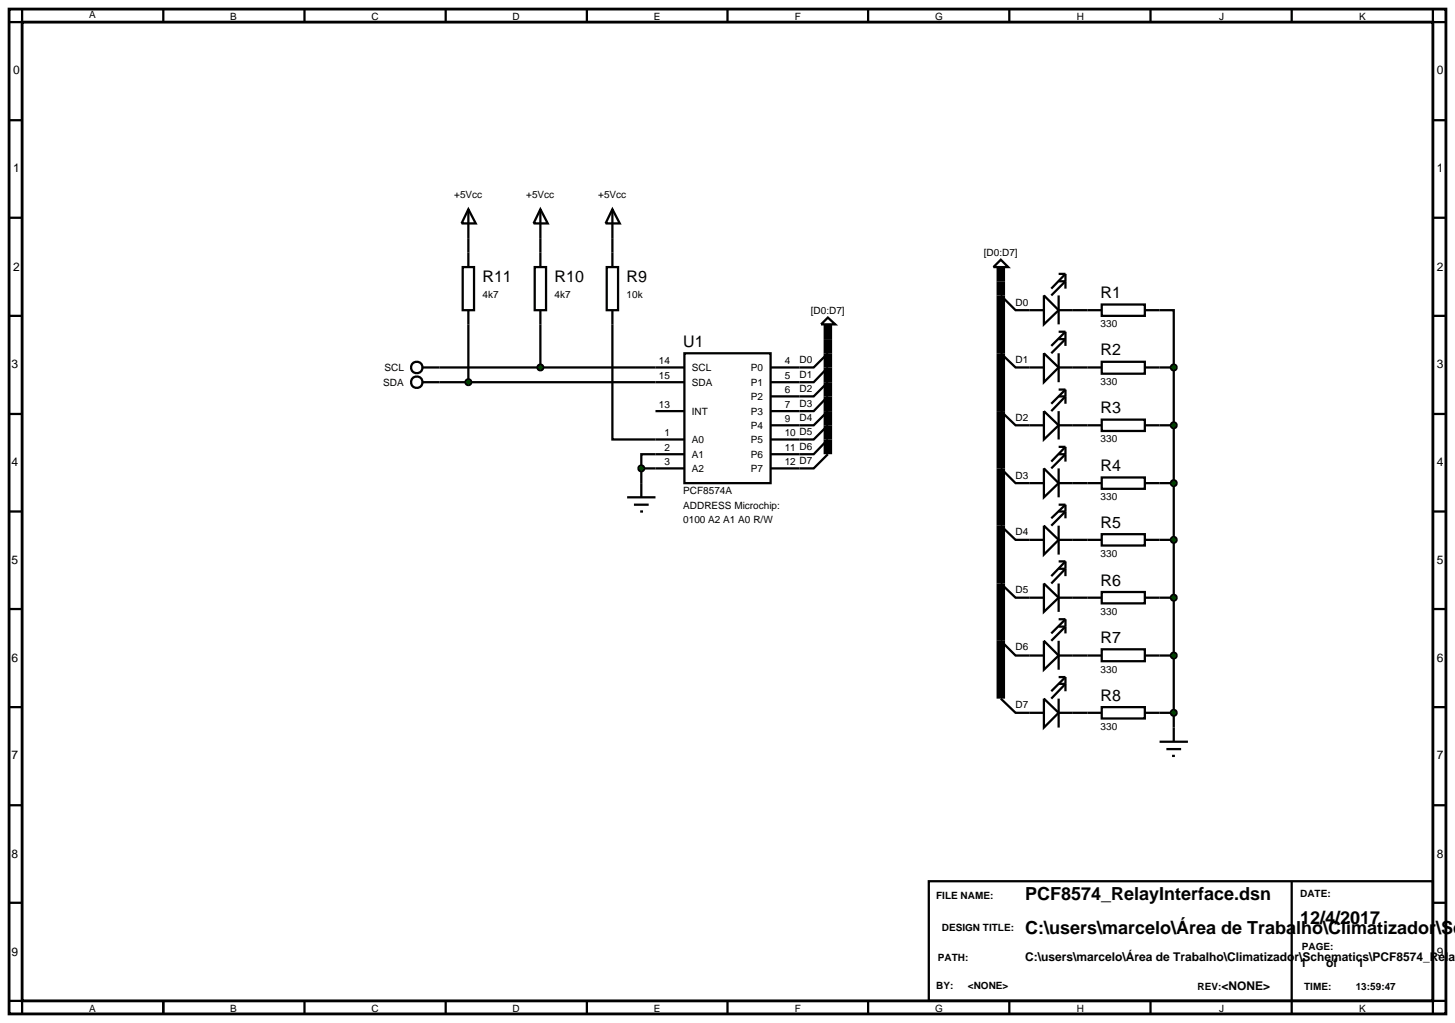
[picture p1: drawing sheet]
<svg xmlns="http://www.w3.org/2000/svg" width="257mm" height="180mm" viewBox="0 0 257 180" stroke-linecap="round" stroke-linejoin="round" font-family="sans-serif">
<path d="M1.6 1.6h253.4v177.2h-253.4zM3.9 3.9h248.8v172.6h-248.8z" fill="none" stroke="#000" stroke-width=".5"/>
<g fill="none" stroke="#000" stroke-width=".4">
<path d="M3.9 1.6v2.3h-2.3M28.8 1.6v2.3M53.7 1.6v2.3M78.6 1.6v2.3M103.5 1.6v2.3M128.3 1.6v2.3M153.1 1.6v2.3M178 1.6v2.3M202.9 1.6v2.3M227.8 1.6v2.3M252.7 1.6v2.3h2.3M1.6 21.2h2.3"/>
<path d="M1.6 38.4h2.3M252.7 21.2h2.3M252.7 38.4h2.3M1.6 55.7h2.3M82.6 42v2.5M82.6 57.2v10.2M95.3 42v2.5M95.3 57.2v7.6M108 57.2v20.3h12.7M108 42v2.5M176.5 52.1l2.6 2.6h5M184.1 52.1l2.6 2.6-2.6 2.5z"/>
<path d="M186.7 54.7h7.6M186.7 52.1v5.1M186.7 49.6h1.2l-2.5 2.5M186.7 48.3h1.2M186.7 59.8h1.2l-2.5 2.5M186.7 58.5h1.2M187.9 48.3l-2.5 2.6M187.9 48.3v2.6M187.9 58.5v2.5M187.9 58.5l-2.5 2.5M194.3 53.7h7.6v2h-7.6zM201.9 54.7h5.1v10.1"/>
<path d="M252.7 55.7h2.3M1.6 73h2.3M77.5 64.8h43.2M77.5 67.4h43.2M115.6 72.5h5.1M120.7 62.3h15.2v22.9h-15.2zM146 77.5l-2.5 2.6h-7.6M146 75l-2.5 2.5h-7.6M146 72.5l-2.5 2.5h-7.6M146 69.9l-2.5 2.6h-7.6M146 67.4l-2.5 2.5h-7.6M146 64.8l-2.5 2.6h-7.6"/>
<path d="M146 62.3l-2.5 2.5h-7.6M176.5 72.5l2.6 2.5h5M176.5 62.3l2.6 2.5h5M184.1 62.3l2.6 2.5-2.6 2.6zM184.1 72.5l2.6 2.5-2.6 2.5zM186.7 64.8h7.6M186.7 75h7.6M186.7 69.9h1.2l-2.5 2.6M186.7 62.3v5.1M186.7 72.5v5M186.7 68.7h1.2M186.7 78.8h1.2"/>
<path d="M187.9 68.7v2.5M187.9 78.8v2.6M187.9 68.7l-2.5 2.5M187.9 78.8l-2.5 2.6M194.3 63.8h7.6v2.1h-7.6zM194.3 74h7.6v2h-7.6zM201.9 64.8h5.1M201.9 75h5.1M207 64.8v63.5M252.7 73h2.3M1.6 90.2h2.3M113.1 82.6v2.6"/>
<path d="M113.1 82.6h7.6M120.7 80.1h-7.6v2.5M146 80.1l-2.5 2.5h-7.6M176.5 92.7l2.6 2.5h5M176.5 82.6l2.6 2.6h5M184.1 82.6l2.6 2.6-2.6 2.5zM184.1 92.7l2.6 2.5-2.6 2.6zM186.7 90.2h1.2l-2.5 2.5M186.7 85.2h7.6M186.7 95.2h7.6M186.7 80.1h1.2l-2.5 2.5M186.7 82.6v5.1"/>
<path d="M186.7 92.7v5.1M186.7 89h1.2M186.7 99h1.2M187.9 89v2.4M187.9 99v2.6M187.9 89l-2.5 2.4M187.9 99l-2.5 2.6M194.3 84.2h7.6v2h-7.6zM194.3 94.2h7.6v2h-7.6zM201.9 85.2h5.1M201.9 95.2h5.1M252.7 90.2h2.3"/>
<path d="M1.6 107.4h2.3M176.5 113l2.6 2.6h5M176.5 102.9l2.6 2.5h5M184.1 102.9l2.6 2.5-2.6 2.5zM184.1 113l2.6 2.6-2.6 2.5zM186.7 105.4h7.6M186.7 115.6h7.6M186.7 102.9v5M186.7 113v5.1M186.7 100.3h1.2l-2.5 2.6M186.7 110.5h1.2l-2.5 2.5M186.7 109.2h1.2"/>
<path d="M186.7 119.4h1.2M187.9 109.2v2.5M187.9 119.4v2.5M187.9 109.2l-2.5 2.5M187.9 119.4l-2.5 2.5M194.3 104.4h7.6v2h-7.6zM194.3 114.5h7.6v2.1h-7.6zM201.9 105.4h5.1M201.9 115.6h5.1M252.7 107.4h2.3M1.6 124.7h2.3M176.5 123.2l2.6 2.5h5"/>
<path d="M184.1 123.2l2.6 2.5-2.6 2.6zM186.7 125.7h7.6M186.7 123.2v5.1M186.7 120.6h1.2l-2.5 2.6M194.3 124.7h7.6v2h-7.6zM201.9 125.7h5.1M252.7 124.7h2.3M1.6 142h2.3M1.6 159.2h2.3M163.8 155.4h88.9v21.1h-88.9zM227.8 155.4v23.4M252.7 142h2.3"/>
<path d="M252.7 159.2h2.3M1.6 176.5h2.3v2.3M28.8 176.5v2.3M53.7 176.5v2.3M78.6 176.5v2.3M103.5 176.5v2.3M128.3 176.5v2.3M153.1 176.5v2.3M178 176.5v2.3M202.9 176.5v2.3M255 176.5h-2.3v2.3"/>
</g>
<path d="M146 59.8v20.3M176.5 49.6v73.6" fill="none" stroke="#000" stroke-width="1.5" stroke-linecap="butt"/>
<g fill="#004000" stroke="#000" stroke-width=".4">
<path d="M206.6 64.5l.4-.2-.5 .5zM207 64.3l.4 .2 .1 .3zM207 65.3l.5-.5-.1 .3zM206.5 64.8l.5 .5-.3-.1z"/>
<path d="M206.6 74.7l.4-.2-.5 .5zM207 74.5l.4 .2 .1 .3zM207.5 75l-.1 .3-.4 .2zM206.5 75l.5 .5-.4-.2z"/>
<path d="M206.7 84.8l.3-.1-.5 .5zM207 84.7l.4 .2 .1 .3zM207 85.7l.5-.5-.1 .3zM206.5 85.2l.5 .5-.3-.1z"/>
<path d="M206.6 94.9l.4-.2-.5 .5zM207 94.7l.3 .1 .2 .4zM207.5 95.2l-.1 .3-.4 .2zM206.5 95.2l.5 .5-.4-.2z"/>
<path d="M206.7 105l.3-.1-.5 .5zM207 104.9l.4 .2 .1 .3zM207 105.9l.5-.5-.2 .4zM206.5 105.4l.5 .5-.3-.1z"/>
<path d="M206.6 115.3l.4-.2-.5 .5zM207 115.1l.3 .1 .2 .4zM207 116.1l.5-.5-.2 .4zM206.5 115.6l.5 .5-.3-.1z"/>
</g>
<g fill="#004000">
<path d="M206.5 64.8l.5-.5 .5 .5-.5 .5z"/>
<path d="M206.5 75l.5-.5 .5 .5-.5 .5z"/>
<path d="M207 84.7l.5 .5-.5 .5-.5-.5z"/>
<path d="M206.5 95.2l.5-.5 .5 .5-.5 .5z"/>
<path d="M207 104.9l.5 .5-.5 .5-.5-.5z"/>
<path d="M206.5 115.6l.5-.5 .5 .5-.5 .5z"/>
</g>
<path d="M204.5 130.8h5M205.7 132.1h2.6M206.7 133.3h.5M207 128.3v2.5" fill="none" stroke="#000" stroke-width=".4"/>
<path d="M206.6 125.4l.4-.2-.5 .5zM207 125.2l.4 .2 .1 .3zM207 126.2l.5-.5-.2 .4zM206.5 125.7l.5 .5-.3-.1z" fill="#004000" stroke="#000" stroke-width=".4"/>
<path d="M206.5 125.7l.5-.5 .5 .5-.5 .5z" fill="#004000"/>
<path d="M146 57.2v2.6M176.5 47.1v2.5" fill="none" stroke="#000" stroke-width="1.5" stroke-linecap="butt"/>
<path d="M146 56l1.3 1.2h-2.5zM176.5 45.8l1.3 1.3h-2.6zM110.6 87.7h5M111.8 89h2.6M112.9 90.2h.5M113.1 85.2v2.5" fill="none" stroke="#000" stroke-width=".4"/>
<path d="M112.8 82.2l.3-.1-.5 .5zM113.1 82.1l.4 .2 .1 .3zM113.1 83.1l.5-.5-.2 .4zM112.6 82.6l.5 .5-.3-.1z" fill="#004000" stroke="#000" stroke-width=".4"/>
<path d="M113.1 82.1l.5 .5-.5 .5-.5-.5z" fill="#004000"/>
<g fill="none" stroke="#000" stroke-width=".4">
<path d="M82.6 36.9l1.3 2.5h-2.5zM82.6 36.9v5.1M95.3 36.9l1.3 2.5h-2.5zM95.3 36.9v5.1M108 36.9l1.3 2.5h-2.5zM108 36.9v5.1M81.6 47.1h2v7.6h-2zM82.6 44.5v2.6M82.6 54.7v2.5M94.3 47.1h2v7.6h-2zM95.3 44.5v2.6M95.3 54.7v2.5"/>
<path d="M107 47.1h2v7.6h-2zM108 44.5v2.6M108 54.7v2.5M74.5 64.8h3"/>
<circle cx="73.5" cy="64.8" r="1.01"/>
</g>
<path d="M94.9 64.5l.4-.2-.5 .5zM95.3 64.3l.3 .1 .2 .4zM95.8 64.8l-.1 .3-.4 .2zM94.8 64.8l.5 .5-.3-.1z" fill="#004000" stroke="#000" stroke-width=".4"/>
<path d="M94.8 64.8l.5-.5 .5 .5-.5 .5z" fill="#004000"/>
<g fill="none" stroke="#000" stroke-width=".4">
<path d="M74.5 67.4h3"/>
<circle cx="73.5" cy="67.4" r="1.01"/>
</g>
<path d="M82.2 67.1l.4-.2-.5 .5zM82.6 66.9l.4 .2 .1 .3zM82.6 67.9l.5-.5-.1 .3zM82.1 67.4l.5 .5-.3-.1z" fill="#004000" stroke="#000" stroke-width=".4"/>
<path d="M82.1 67.4l.5-.5 .5 .5-.5 .5z" fill="#004000"/>
<g font-size="3.2">
<text x="180.8" y="158.8">PCF8574_RelayInterface.dsn</text>
<text x="180.8" y="164.7">C:\users\marcelo\Área de Trabalho\Climatizador\Sc</text>
<text x="229.3" y="162.9">12/4/2017</text>
</g>
<g font-size="2.8">
<text x="85.1" y="49.7">R11</text>
<text x="97.8" y="49.7">R10</text>
<text x="110.5" y="49.7">R9</text>
<text x="194.1" y="52.6">R1</text>
<text x="120.5" y="61.2">U1</text>
<text x="194.1" y="62.7">R2</text>
<text x="194.1" y="72.9">R3</text>
<text x="194.1" y="83.1">R4</text>
<text x="194.1" y="93.1">R5</text>
<text x="194.1" y="103.3">R6</text>
<text x="194.1" y="113.4">R7</text>
<text x="194.1" y="123.6">R8</text>
</g>
<g font-size="2.1">
<text x="2.3" y="13.1">0</text>
<text x="253.4" y="13.1">0</text>
<text x="2.3" y="30.4">1</text>
<text x="253.4" y="30.4">1</text>
<text x="2.3" y="47.7">2</text>
<text x="253.4" y="47.7">2</text>
<text x="2" y="64.9">3</text>
<text x="253.4" y="64.9">3</text>
<text x="2" y="82.2">4</text>
<text x="253.4" y="82.2">4</text>
<text x="2" y="99.4">5</text>
<text x="253.4" y="99.4">5</text>
<text x="2" y="116.7">6</text>
<text x="253.4" y="116.7">6</text>
<text x="2" y="133.9">7</text>
<text x="253.4" y="133.9">7</text>
<text x="2" y="151.2">8</text>
<text x="253.4" y="151.2">8</text>
<text x="2" y="168.5">9</text>
<text x="180.8" y="169.5">C:\users\marcelo\Área de Trabalho\Climatizador\Schematics\PCF8574_Relay</text>
<text x="229.3" y="170.5">1</text>
<text x="233.9" y="170.5">of</text>
<text x="239.4" y="170.5">1</text>
<text x="253.4" y="168.5">9</text>
<text x="215.4" y="174.6">&lt;NONE&gt;</text>
</g>
<g font-size="1.8">
<text x="15.7" y="3.2">A</text>
<text x="40.6" y="3.5">B</text>
<text x="65.5" y="3.5">C</text>
<text x="90.4" y="3.5">D</text>
<text x="115.3" y="3.5">E</text>
<text x="140.2" y="3.5">F</text>
<text x="164.9" y="3.5">G</text>
<text x="189.9" y="3.5">H</text>
<text x="215" y="3.5">J</text>
<text x="239.7" y="3.5">K</text>
<text x="80.1" y="35">+5Vcc</text>
<text x="92.8" y="35">+5Vcc</text>
<text x="105.5" y="35">+5Vcc</text>
<text x="173.5" y="45.1">[D0:D7]</text>
<text x="85.1" y="52.5">4k7</text>
<text x="97.8" y="52.5">4k7</text>
<text x="110.5" y="52.5">10k</text>
<text x="179.1" y="53.9">D0</text>
<text x="143" y="55.3">[D0:D7]</text>
<text x="194.1" y="57.7">330</text>
<text x="67.8" y="65.4">SCL</text>
<text x="116.2" y="64.2">14</text>
<text x="122" y="65.4">SCL</text>
<text x="132.4" y="65.4">P0</text>
<text x="138.4" y="64.2">4</text>
<text x="141" y="64">D0</text>
<text x="179.1" y="64">D1</text>
<text x="67.6" y="68">SDA</text>
<text x="116.2" y="66.8">15</text>
<text x="116.2" y="71.9">13</text>
<text x="122" y="68">SDA</text>
<text x="132.4" y="68">P1</text>
<text x="132.4" y="70.5">P2</text>
<text x="138.4" y="66.8">5</text>
<text x="138.4" y="69.3">6</text>
<text x="138.4" y="71.9">7</text>
<text x="141" y="71.7">D3</text>
<text x="141" y="69.1">D2</text>
<text x="141" y="66.6">D1</text>
<text x="194.1" y="67.9">330</text>
<text x="117.2" y="76.9">1</text>
<text x="122" y="73.1">INT</text>
<text x="132.4" y="73.1">P3</text>
<text x="132.4" y="75.6">P4</text>
<text x="138.4" y="74.4">9</text>
<text x="138.4" y="76.9">10 D5</text>
<text x="141" y="74.2">D4</text>
<text x="179.1" y="74.2">D2</text>
<text x="194.1" y="78">330</text>
<text x="117.2" y="79.5">2</text>
<text x="117.2" y="82">3</text>
<text x="122" y="78.1">A0</text>
<text x="122" y="80.7">A1</text>
<text x="122" y="83.2">A2</text>
<text x="132.4" y="78.1">P5</text>
<text x="132.4" y="80.7">P6</text>
<text x="132.4" y="83.2">P7</text>
<text x="138.4" y="79.5">11 D6</text>
<text x="138.4" y="82">12 D7</text>
<text x="120.5" y="87.2">PCF8574A</text>
<text x="120.5" y="89.7">ADDRESS Microchip:</text>
<text x="179.1" y="84.4">D3</text>
<text x="194.1" y="88.2">330</text>
<text x="120.5" y="92.2">0100 A2 A1 A0 R/W</text>
<text x="179.1" y="94.4">D4</text>
<text x="194.1" y="98.2">330</text>
<text x="179.1" y="104.6">D5</text>
<text x="194.1" y="108.4">330</text>
<text x="179.1" y="114.7">D6</text>
<text x="194.1" y="118.6">330</text>
<text x="179.1" y="124.9">D7</text>
<text x="194.1" y="128.7">330</text>
<text x="165.1" y="158.6">FILE NAME:</text>
<text x="229.3" y="158.1">DATE:</text>
<text x="166.1" y="164.2">DESIGN TITLE:</text>
<text x="229.6" y="167.5">PAGE:</text>
<text x="165.4" y="169.5">PATH:</text>
<text x="15.7" y="178.4">A</text>
<text x="40.6" y="178.4">B</text>
<text x="65.5" y="178.4">C</text>
<text x="90.4" y="178.4">D</text>
<text x="115.3" y="178.4">E</text>
<text x="140.2" y="178.4">F</text>
<text x="164.9" y="178.4">G</text>
<text x="165.1" y="174.4">BY:</text>
<text x="170.7" y="174.4">&lt;NONE&gt;</text>
<text x="189.9" y="178.4">H</text>
<text x="211.2" y="174.6">REV:</text>
<text x="215" y="178.4">J</text>
<text x="230" y="174.6">TIME:</text>
<text x="239.1" y="174.6">13:59:47</text>
<text x="239.7" y="178.4">K</text>
</g>
</svg>
